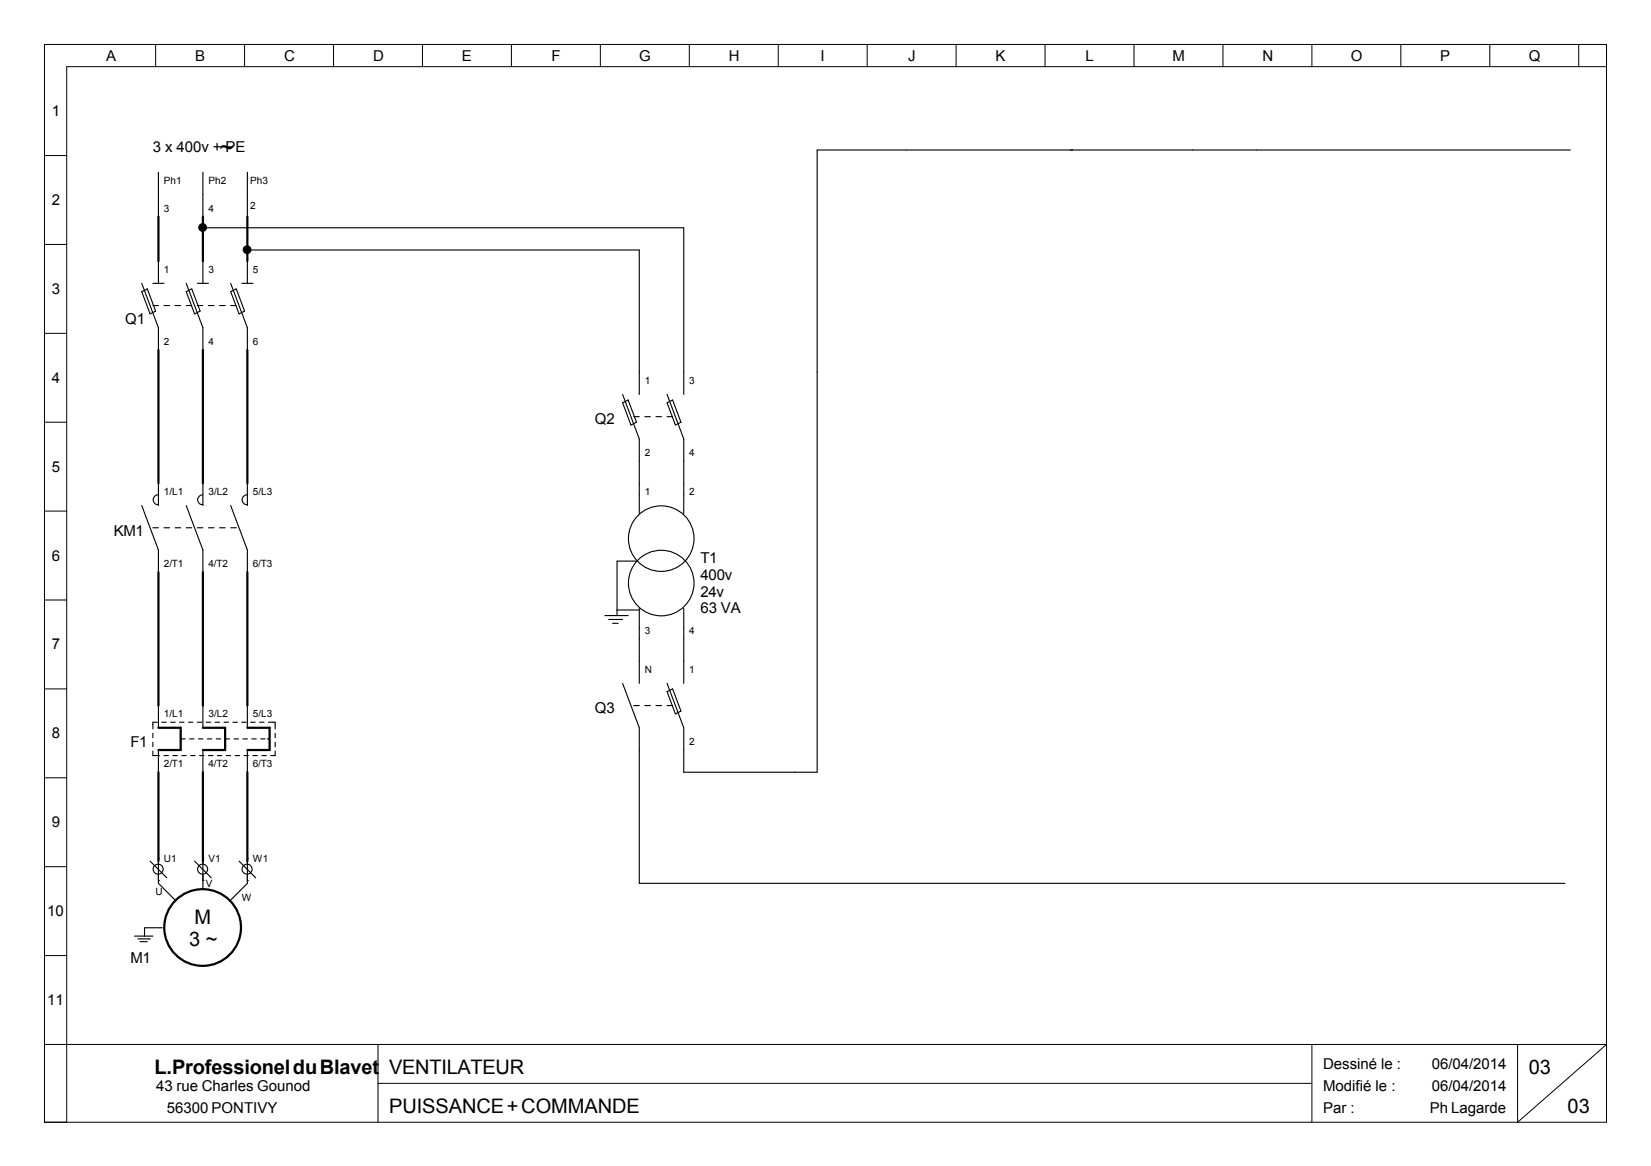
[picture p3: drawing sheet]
<svg xmlns="http://www.w3.org/2000/svg" width="297mm" height="210mm" viewBox="0 0 297 210" stroke-linecap="round" stroke-linejoin="round" font-family="sans-serif">
<g fill="none" stroke="#000" stroke-width=".2">
<path d="M28.5 31v8M36.5 31v8M44.5 31v8M282.5 27h-135.5v112h-24v-8l-3-8M25.5 51l3 8v4M25.5 52.5l1-.5 1.5 4-1 .5zM27.5 55h1M27.5 51h2M28.5 47v4M29.5 55h1M31.5 55h1M33.5 51l3 8v4"/>
<path d="M33.5 55h1M33.5 52.5l1-.5 1.5 4-1 .5zM35.5 55h1M35.5 51h2M36.5 47v4M36.5 41h86.5v30M37.5 55h1M39.5 55h1M41.5 51l3 8v4M41.5 55h1M41.5 52.5l1-.5 1.5 4-1 .5zM43.5 51h2"/>
<path d="M44.5 47v4M44.5 45h70.5v26M112 71l3 8v13.5M112 72.5l1-.5 1.5 4-1 .5zM114 75h1M116 75h1M118 75h1M120 71l3 8v13.5M120 75h1M120 72.5l1-.5 1.5 4-1 .5zM25.5 91l3 8v4M27.5 95h1"/>
<path d="M28.5 89.1a.86 .86 0 0 0-.9 .9 .86 .86 0 0 0 .9 .8M28.5 87v4M29.5 95h1M31.5 95h1M33.5 91l3 8v4M33.5 95h1M35.5 95h1M36.5 89.1a.86 .86 0 0 0-.9 .9 .86 .86 0 0 0 .9 .8M36.5 87v4M37.5 95h1M39.5 95h1M41.5 91l3 8v4"/>
<path d="M41.5 95h1M44.5 89.1a.86 .86 0 0 0-.9 .9 .86 .86 0 0 0 .9 .8M44.5 87v4M108.8 110.8h4.2M109.5 111.5h2.5M110.2 112.2h1M111 109.8h4M114.5 101h-3.5v9.8M115 109.5v13.5M123 109.5v13.5M27.5 135.2v.8h1.2M27.5 132v.8"/>
<path d="M27.5 133.6v.8M28.3 130h-.8v1.2M28.5 127v4M28.5 135v4M29.1 130h.8M29.5 136h.8M30.7 130h.8M31.1 136h.8M32.3 130h.8M32.5 133h.8M32.7 136h.8M33.9 130h.8"/>
<path d="M34.1 133h.8M34.3 136h.8M35.5 130h.8M35.7 133h.8M35.9 136h.8M36.5 127v4M36.5 135v4M37.1 130h.8M37.3 133h.8M37.5 136h.8M38.7 130h.8M38.9 133h.8"/>
<path d="M39.1 136h.8M40.3 130h.8M40.5 133h.8M40.7 136h.8M41.9 130h.8M42.1 133h.8M42.3 136h.8M43.5 130h.8M43.7 133h.8M43.9 136h.8M44.5 127v4M44.5 135v4"/>
<path d="M45.1 130h.8M45.3 133h.8M45.5 136h.8M46.7 130h.8M46.9 133h.8M47.1 136h.8M48.1 133h.4M48.3 130h1.2v1.2M49.5 132v.8M49.5 133.6v.8M49.5 135.2v.8h-.8M112 123l3 8v28h166.5"/>
<path d="M114 127h1M116 127h1M118 127h1M120 127h1M120 124.5l1-.5 1.5 4-1 .5zM27 155l3 3M28.5 154.5h.1M28.5 158.5h.1M28.5 154.5v4.5l3 3M35 155l3 3M36.5 154.5h.1M36.5 158.5h.1"/>
<path d="M36.5 154.5v5.5M43 155l3 3M44.5 154.5h.1M44.5 158.5h.1M44.5 154.5v4.5l-3 3M24.2 168.5h3.3M24.8 169h2.2M25.2 169.5h1.3M29.2 167h-3.2v1.5"/>
<circle cx="119" cy="97" r="5.9"/>
<circle cx="119" cy="105" r="5.9"/>
<circle cx="28.5" cy="156.5" r=".9"/>
<circle cx="36.5" cy="156.5" r=".9"/>
<circle cx="44.5" cy="156.5" r=".9"/>
</g>
<g fill="none" stroke="#000" stroke-width=".4">
<path d="M28.5 39v8M36.5 39v8M44.5 39v8M28.5 63v24M36.5 63v24M44.5 63v24M28.5 103v24M36.5 103v24M44.5 103v24M28.5 131h4v4h-4M28.5 139v16M36.5 131h4v4h-4"/>
<path d="M36.5 139v16M44.5 131h4v4h-4M44.5 139v16"/>
<circle cx="36.5" cy="167" r="6.9"/>
</g>
<g fill="#000" stroke="#000" stroke-width=".18">
<circle cx="36.5" cy="41" r=".7"/>
<circle cx="44.5" cy="45" r=".7"/>
</g>
<g fill="none" stroke="#000" stroke-width=".18">
<path d="M8 8h281v194h-281zM28 8v4M44 8v4M60 8v4M76 8v4M92 8v4M108 8v4M124 8v4M140 8v4M156 8v4M172 8v4M188 8v4"/>
<path d="M204 8v4M220 8v4M236 8v4M252 8v4M268 8v4M284 8v4M289 12h-277v190M8 28h4M8 44h4M8 60h4M8 76h4M8 92h4"/>
<path d="M8 108h4M8 124h4M8 140h4M8 156h4M8 172h4M8 188h281l-16 14v-14M68 188v14M68 195h168M236 188v14"/>
</g>
<text font-size="4.5" x="39.5" y="28.1">~</text>
<g font-size="3.6">
<text x="35" y="166.3">M</text>
<text x="34" y="170.3">3 ~</text>
<text x="27.8" y="193.3">L.Professionel du Blavet</text>
<text x="70" y="193.3">VENTILATEUR</text>
<text x="275" y="193.3">03</text>
<text x="70" y="200.3">PUISSANCE + COMMANDE</text>
<text x="282" y="200.3">03</text>
</g>
<g font-size="2.7">
<text x="19.1" y="10.9">A</text>
<text x="35.1" y="10.9">B</text>
<text x="51.1" y="10.9">C</text>
<text x="67.1" y="10.9">D</text>
<text x="83.1" y="10.9">E</text>
<text x="99.2" y="10.9">F</text>
<text x="115" y="10.9">G</text>
<text x="131.1" y="10.9">H</text>
<text x="147.6" y="10.9">I</text>
<text x="163.4" y="10.9">J</text>
<text x="179.1" y="10.9">K</text>
<text x="195.3" y="10.9">L</text>
<text x="210.9" y="10.9">M</text>
<text x="227.1" y="10.9">N</text>
<text x="243" y="10.9">O</text>
<text x="259.1" y="10.9">P</text>
<text x="275" y="10.9">Q</text>
<text x="9.3" y="20.9">1</text>
<text x="27.5" y="27.4">3 x 400v + PE</text>
<text x="9.3" y="36.9">2</text>
<text x="9.3" y="52.9">3</text>
<text x="22.5" y="58.4">Q1</text>
<text x="9.3" y="68.9">4</text>
<text x="107" y="76.4">Q2</text>
<text x="9.3" y="84.9">5</text>
<text x="9.3" y="100.9">6</text>
<text x="20.5" y="96.4">KM1</text>
<text x="126" y="101.4">T1</text>
<text x="126" y="104.4">400v</text>
<text x="126" y="107.4">24v</text>
<text x="126" y="110.4">63 VA</text>
<text x="9.3" y="116.9">7</text>
<text x="107" y="128.4">Q3</text>
<text x="9.3" y="132.9">8</text>
<text x="23.5" y="134.4">F1</text>
<text x="9.3" y="148.9">9</text>
<text x="8.5" y="164.9">10</text>
<text x="23.5" y="173.4">M1</text>
<text x="8.5" y="180.9">11</text>
<text x="28.1" y="196.4">43 rue Charles Gounod</text>
<text x="238" y="192.4">Dessiné le :</text>
<text x="238" y="196.4">Modifié le :</text>
<text x="257.6" y="192.4">06/04/2014</text>
<text x="257.6" y="196.4">06/04/2014</text>
<text x="30" y="200.4">56300 PONTIVY</text>
<text x="238" y="200.4">Par :</text>
<text x="257.2" y="200.4">Ph Lagarde</text>
</g>
<g font-size="1.8">
<text x="29.5" y="33.1">Ph1</text>
<text x="37.5" y="33.1">Ph2</text>
<text x="45" y="33.1">Ph3</text>
<text x="29.5" y="38.1">3</text>
<text x="37.5" y="38.1">4</text>
<text x="45" y="37.6">2</text>
<text x="29.5" y="49.1">1</text>
<text x="37.5" y="49.1">3</text>
<text x="45.5" y="49.1">5</text>
<text x="29.5" y="62.1">2</text>
<text x="37.5" y="62.1">4</text>
<text x="45.5" y="62.1">6</text>
<text x="116" y="69.1">1</text>
<text x="124" y="69.1">3</text>
<text x="116" y="82.1">2</text>
<text x="124" y="82.1">4</text>
<text x="29.5" y="89.1">1/L1</text>
<text x="37.5" y="89.1">3/L2</text>
<text x="45.5" y="89.1">5/L3</text>
<text x="116" y="89.1">1</text>
<text x="124" y="89.1">2</text>
<text x="29.5" y="102.1">2/T1</text>
<text x="37.5" y="102.1">4/T2</text>
<text x="45.5" y="102.1">6/T3</text>
<text x="116" y="114.1">3</text>
<text x="124" y="114.1">4</text>
<text x="116" y="121.1">N</text>
<text x="124" y="121.1">1</text>
<text x="29.5" y="129.1">1/L1</text>
<text x="37.5" y="129.1">3/L2</text>
<text x="45.5" y="129.1">5/L3</text>
<text x="124" y="134.1">2</text>
<text x="29.5" y="138.1">2/T1</text>
<text x="37.5" y="138.1">4/T2</text>
<text x="45.5" y="138.1">6/T3</text>
<text x="29.5" y="155.1">U1</text>
<text x="37.5" y="155.1">V1</text>
<text x="45.5" y="155.1">W1</text>
<text x="28" y="161.1">U</text>
<text x="37" y="159.6">V</text>
<text x="43.5" y="162.1">W</text>
</g>
</svg>
